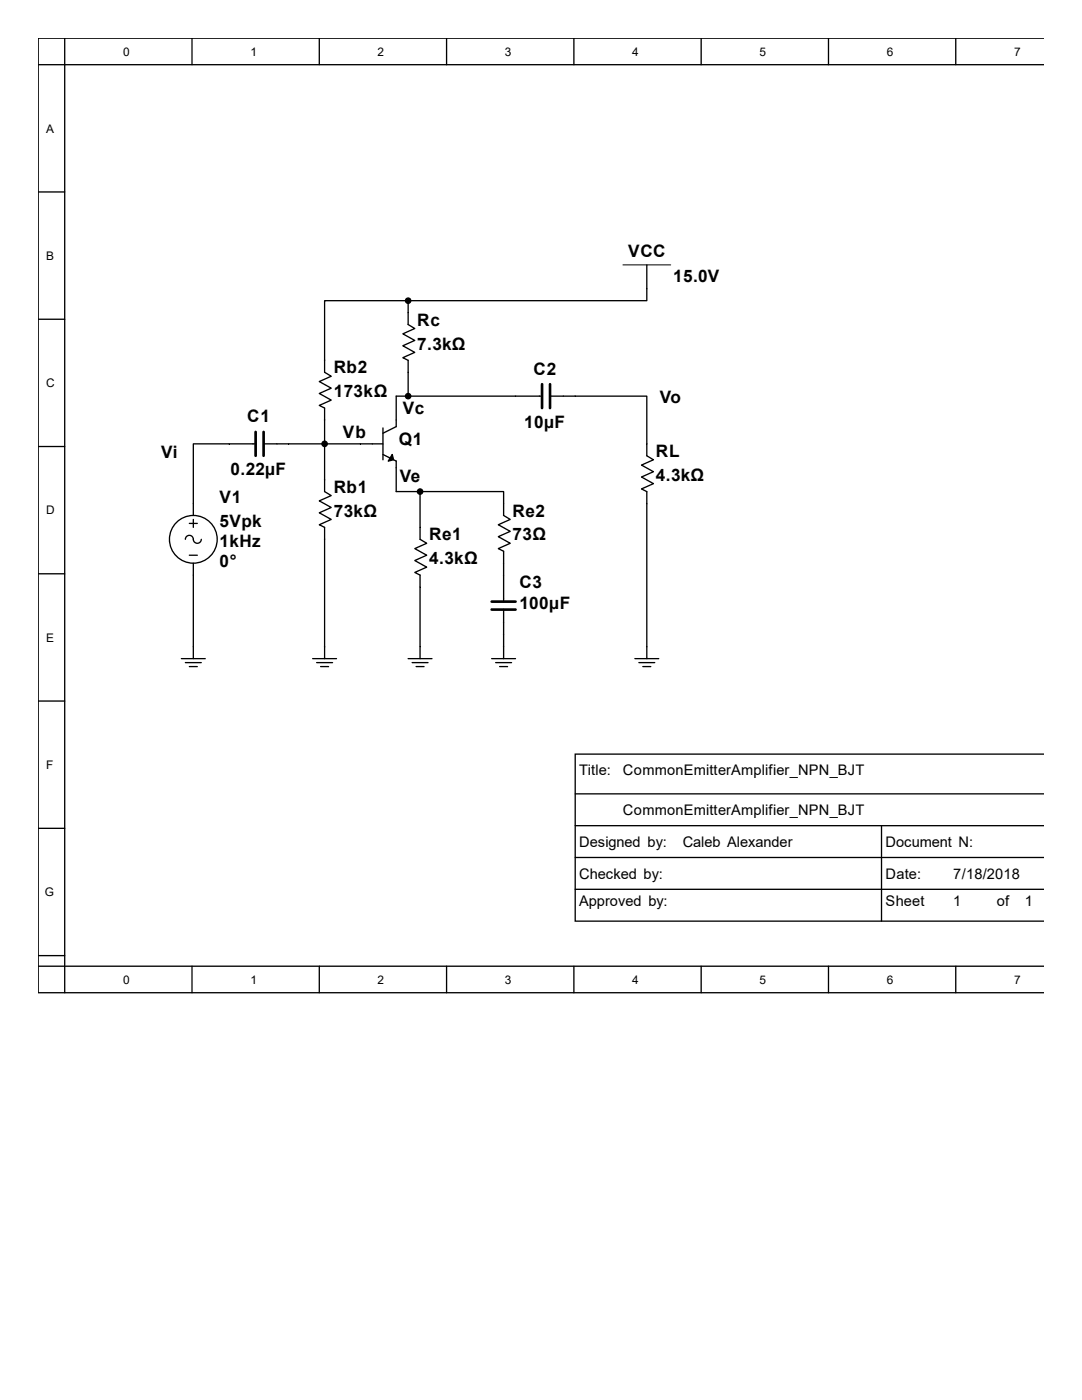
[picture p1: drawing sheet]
<svg xmlns="http://www.w3.org/2000/svg" width="216mm" height="279mm" viewBox="0 0 216 279" stroke-linecap="round" stroke-linejoin="round" font-family="sans-serif">
<g fill="none" stroke="#000" stroke-width=".26">
<path d="M7.6 12.9h200.7M12.9 7.6v190.5M38.3 7.6v5.3M63.7 7.6v5.3M89.1 7.6v5.3M114.5 7.6v5.3M139.9 7.6v5.3M165.3 7.6v5.3M190.7 7.6v5.3M208.3 7.6h-200.7v190.5h200.7M7.6 38.3h5.3M129.1 52.9v7.1h-47.7"/>
<path d="M7.6 63.7h5.3M81.4 60h-16.6v14.3l1.3 .8-2.4 1 2.4 1.4-2.4 1 2.4 1.4-2.4 1 1.1 .5v16.7l1.3 .8-2.4 1.1 2.4 1.3-2.4 1 2.4 1.4-2.4 1 1.1 .6v26.1M81.4 60v4.8l1.4 .8-2.4 1 2.4 1.3-2.4 1.1 2.4 1.3-2.4 1.1 1 .5v7.2M108.2 79.1h-29.1v6l-2.7 1.4M109.7 79.1h19.4v11.9l1.3 .8-2.4 1 2.4 1.3-2.4 1.1 2.4 1.3-2.4 1.1 1.1 .5v33.3M7.6 89.1h5.3M51 88.6h-12.4v14.3M52.6 88.6h23.8M76.4 85.4v6.4M76.4 90.7l2.7 1.3v6.1h4.7M83.8 98.1v9.5l1.3 .8-2.3 1.1 2.3 1.3-2.3 1.1 2.3 1.3-2.3 1 1 .6v16.6M83.8 98.1h16.7v4.8l1.3 .8-2.4 1 2.4 1.3-2.4 1.1 2.4 1.3-2.4 1.1 1.1 .5v10.1"/>
<path d="M7.6 114.5h5.3M37.8 104.5h1.6M37.8 110.8h1.6M38.6 103.7v1.6M38.6 112.4v19M40.2 107.6a.79 .79 0 0 1-.8 .8 .79 .79 0 0 1-.8-.8 .79 .79 0 0 0-.8-.8 .79 .79 0 0 0-.8 .8M7.6 139.9h5.3M36.2 131.4h4.8M37 132.2h3.2M37.8 133h1.6M62.4 131.4h4.8M63.2 132.2h3.2"/>
<path d="M64 133h1.6M81.4 131.4h4.8M82.2 132.2h3.2M83 133h1.6M98.1 131.4h4.8M98.9 132.2h3.2M99.7 133h1.6M100.5 121.7v9.7M126.7 131.4h4.7M127.5 132.2h3.2M128.3 133h1.6M114.8 158.4h93.5"/>
<path d="M208.3 150.5h-93.5v33.3h93.5M7.6 165.3h5.3M114.8 164.8h93.5M114.8 171.1h93.5M114.8 177.5h93.5M175.9 164.8v19M7.6 190.7h5.3M7.6 192.8h200.7M38.3 192.8v5.3M63.7 192.8v5.3M89.1 192.8v5.3M114.5 192.8v5.3"/>
<path d="M139.9 192.8v5.3M165.3 192.8v5.3M190.7 192.8v5.3"/>
<circle cx="38.6" cy="107.6" r="4.8"/>
</g>
<path d="M108.2 76.7v4.7M109.7 76.7v4.7M51 86.2v4.8M52.6 86.2v4.8M98.1 120.1h4.8M98.1 121.7h4.8" fill="none" stroke="#000" stroke-width=".53"/>
<g fill="#000" stroke="#000" stroke-width=".26">
<path d="M78.3 90.7l.2 1.1-1 .2z"/>
<circle cx="81.4" cy="60" r=".53"/>
<circle cx="81.4" cy="79.1" r=".53"/>
<circle cx="64.8" cy="88.6" r=".53"/>
<circle cx="83.8" cy="98.1" r=".53"/>
</g>
<path d="M124.3 52.9h9.5" fill="none" stroke="#000" stroke-width=".2"/>
<g font-size="3.4">
<text x="125.3" y="51.2">VCC</text>
<text x="134.3" y="56.3">15.0V</text>
<text x="83.2" y="65">Rc</text>
<text x="83.2" y="69.8">7.3kΩ</text>
<text x="66.6" y="74.5">Rb2</text>
<text x="106.5" y="74.8">C2</text>
<text x="66.6" y="79.3">173kΩ</text>
<text x="80.3" y="82.7">Vc</text>
<text x="131.7" y="80.3">Vo</text>
<text x="49.3" y="84.3">C1</text>
<text x="68.4" y="87.5">Vb</text>
<text x="79.6" y="88.8">Q1</text>
<text x="104.6" y="85.3">10µF</text>
<text x="32.2" y="91.4">Vi</text>
<text x="46" y="94.9">0.22µF</text>
<text x="130.9" y="91.2">RL</text>
<text x="130.9" y="95.9">4.3kΩ</text>
<text x="43.8" y="100.5">V1</text>
<text x="66.6" y="98.3">Rb1</text>
<text x="79.8" y="96.2">Ve</text>
<text x="43.8" y="105.2">5Vpk</text>
<text x="66.6" y="103.1">73kΩ</text>
<text x="85.6" y="107.9">Re1</text>
<text x="102.3" y="103.1">Re2</text>
<text x="102.3" y="107.9">73Ω</text>
<text x="43.8" y="109.1">1kHz</text>
<text x="43.8" y="113.1">0°</text>
<text x="85.6" y="112.6">4.3kΩ</text>
<text x="103.6" y="117.4">C3</text>
<text x="103.6" y="121.6">100µF</text>
</g>
<g font-size="2.9">
<text x="115.6" y="154.7">Title:</text>
<text x="124.3" y="154.7">CommonEmitterAmplifier_NPN_BJT</text>
<text x="124.3" y="162.6">CommonEmitterAmplifier_NPN_BJT</text>
<text x="115.6" y="169">Designed by:</text>
<text x="136.2" y="169">Caleb Alexander</text>
<text x="176.7" y="169">Document N:</text>
<text x="115.6" y="175.3">Checked by:</text>
<text x="176.7" y="175.3">Date:</text>
<text x="190.2" y="175.3">7/18/2018</text>
<text x="115.6" y="180.9">Approved by:</text>
<text x="176.7" y="180.9">Sheet</text>
<text x="190.2" y="180.9">1</text>
<text x="198.9" y="180.9">of</text>
<text x="204.5" y="180.9">1</text>
</g>
<g font-size="2.4">
<text x="24.6" y="11.1">0</text>
<text x="50" y="11.1">1</text>
<text x="75.4" y="11.1">2</text>
<text x="100.8" y="11.1">3</text>
<text x="126.2" y="11.1">4</text>
<text x="151.6" y="11.1">5</text>
<text x="177" y="11.1">6</text>
<text x="202.4" y="11.1">7</text>
<text x="9.2" y="26.5">A</text>
<text x="9.2" y="51.9">B</text>
<text x="9.2" y="77.3">C</text>
<text x="9.2" y="102.7">D</text>
<text x="9.2" y="128.1">E</text>
<text x="9.2" y="153.5">F</text>
<text x="8.9" y="178.9">G</text>
<text x="24.6" y="196.3">0</text>
<text x="50" y="196.3">1</text>
<text x="75.4" y="196.3">2</text>
<text x="100.8" y="196.3">3</text>
<text x="126.2" y="196.3">4</text>
<text x="151.6" y="196.3">5</text>
<text x="177" y="196.3">6</text>
<text x="202.4" y="196.3">7</text>
</g>
</svg>
